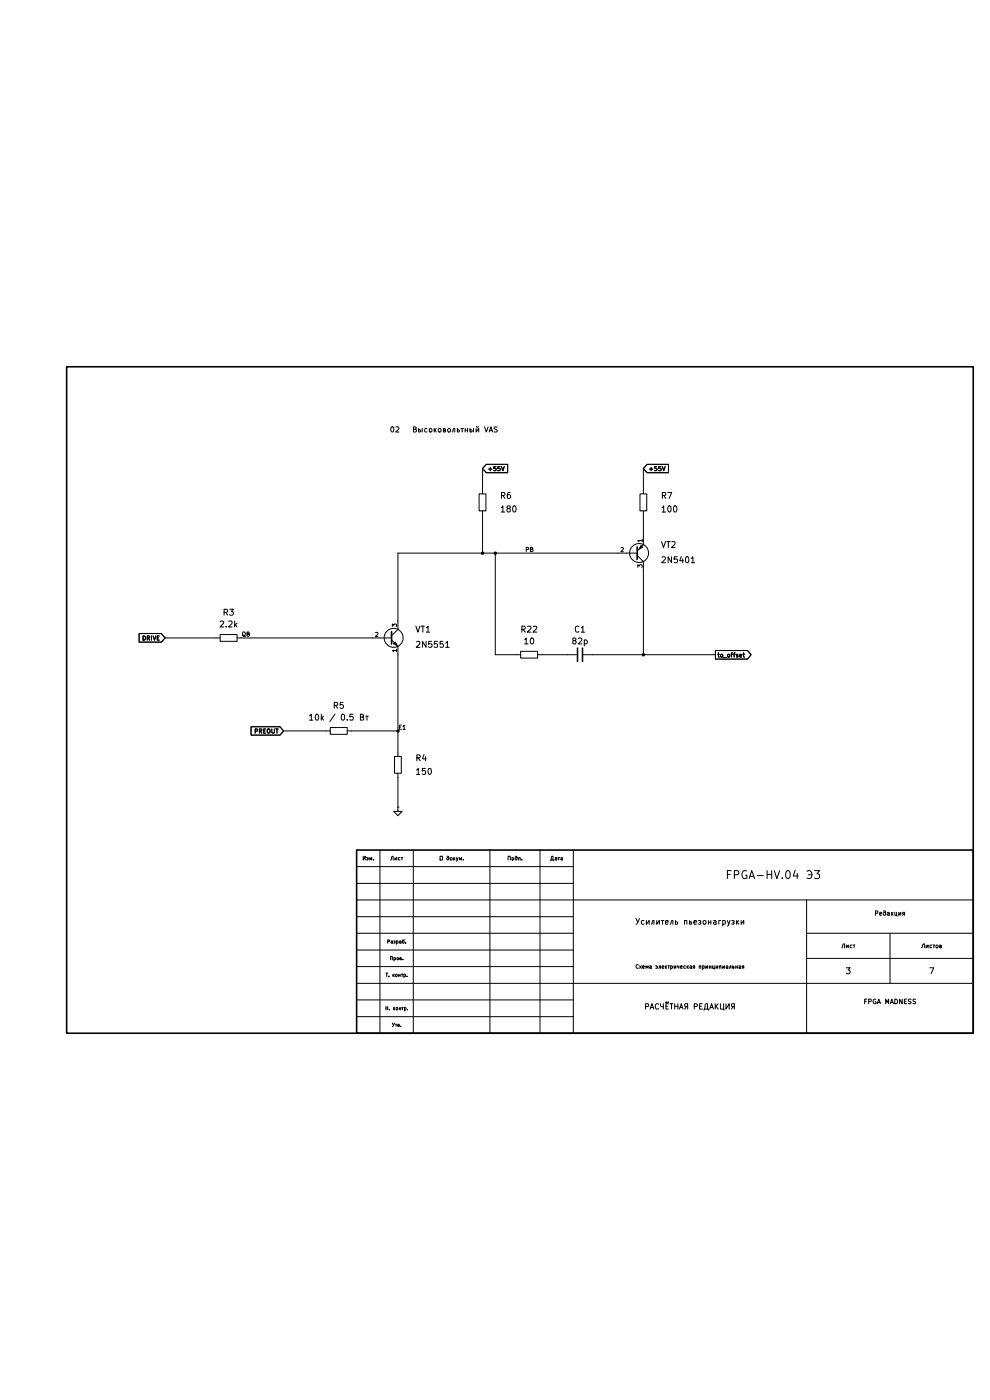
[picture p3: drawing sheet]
(kicad_sch
 (version 20260306)
 (generator "eeschema")
 (generator_version "10.0")
 (paper "A4")
 (lib_symbols
  (symbol "Device:C"
   (pin_numbers (hide yes))
   (pin_names
    (offset 0.254)) (exclude_from_sim no) (in_bom yes) (on_board yes)
   (in_pos_files yes)
   (duplicate_pin_numbers_are_jumpers no)
   (property "Reference" "C" (at 0.635 2.54 0) (show_name no) (do_not_autoplace no) (effects (font (size 1.27 1.27)) (justify left)))
   (property "Value" "C" (at 0.635 -2.54 0) (show_name no) (do_not_autoplace no) (effects (font (size 1.27 1.27)) (justify left)))
   (property "Footprint" "" (at 0.9652 -3.81 0) (show_name no) (do_not_autoplace no) (hide yes) (effects (font (size 1.27 1.27))))
   (property "Datasheet" "" (at 0 0 0) (show_name no) (do_not_autoplace no) (hide yes) (effects (font (size 1.27 1.27))))
   (property "Description" "Unpolarized capacitor" (at 0 0 0) (show_name no) (do_not_autoplace no) (hide yes) (effects (font (size 1.27 1.27))))
   (symbol "C_0_1"
    (polyline (pts (xy -2.032 0.762) (xy 2.032 0.762)) (stroke (width 0.508) (type default)) (fill (type none)))
    (polyline (pts (xy -2.032 -0.762) (xy 2.032 -0.762)) (stroke (width 0.508) (type default)) (fill (type none))))
   (symbol "C_1_1"
    (pin passive line (at 0 3.81 270) (length 2.794) (name "" (effects (font (size 1.27 1.27)))) (number "1" (effects (font (size 1.27 1.27)))))
    (pin passive line (at 0 -3.81 90) (length 2.794) (name "" (effects (font (size 1.27 1.27)))) (number "2" (effects (font (size 1.27 1.27))))))
   (embedded_fonts no))
  (symbol "Device:R"
   (pin_numbers (hide yes))
   (pin_names
    (offset 0)) (exclude_from_sim no) (in_bom yes) (on_board yes)
   (in_pos_files yes)
   (duplicate_pin_numbers_are_jumpers no)
   (property "Reference" "R" (at 2.032 0 90) (show_name no) (do_not_autoplace no) (effects (font (size 1.27 1.27))))
   (property "Value" "R" (at 0 0 90) (show_name no) (do_not_autoplace no) (effects (font (size 1.27 1.27))))
   (property "Footprint" "" (at -1.778 0 90) (show_name no) (do_not_autoplace no) (hide yes) (effects (font (size 1.27 1.27))))
   (property "Datasheet" "" (at 0 0 0) (show_name no) (do_not_autoplace no) (hide yes) (effects (font (size 1.27 1.27))))
   (property "Description" "Resistor" (at 0 0 0) (show_name no) (do_not_autoplace no) (hide yes) (effects (font (size 1.27 1.27))))
   (symbol "R_0_1"
    (rectangle (start -1.016 -2.54) (end 1.016 2.54) (stroke (width 0.254) (type default)) (fill (type none))))
   (symbol "R_1_1"
    (pin passive line (at 0 3.81 270) (length 1.27) (name "" (effects (font (size 1.27 1.27)))) (number "1" (effects (font (size 1.27 1.27)))))
    (pin passive line (at 0 -3.81 90) (length 1.27) (name "" (effects (font (size 1.27 1.27)))) (number "2" (effects (font (size 1.27 1.27))))))
   (embedded_fonts no))
  (symbol "Local:Q_PNP_EBC_UP"
   (pin_names
    (offset 0) (hide yes)) (exclude_from_sim no) (in_bom yes) (on_board yes)
   (in_pos_files yes)
   (duplicate_pin_numbers_are_jumpers no)
   (property "Reference" "Q" (at 5.08 -1.27 0) (show_name no) (do_not_autoplace no) (effects (font (size 1.27 1.27)) (justify left)))
   (property "Value" "Q_PNP_EBC" (at 5.08 1.27 0) (show_name no) (do_not_autoplace no) (effects (font (size 1.27 1.27)) (justify left)))
   (property "Footprint" "" (at 5.08 -2.54 0) (show_name no) (do_not_autoplace no) (hide yes) (effects (font (size 1.27 1.27))))
   (property "Datasheet" "" (at 0 0 0) (show_name no) (do_not_autoplace no) (hide yes) (effects (font (size 1.27 1.27))))
   (property "Description" "PNP transistor, emitter/base/collector" (at 0 0 0) (show_name no) (do_not_autoplace no) (hide yes) (effects (font (size 1.27 1.27))))
   (property "Sim.Device" "PNP" (at 0 0 0) (show_name no) (do_not_autoplace no) (hide yes) (effects (font (size 1.27 1.27))))
   (property "Sim.Pins" "1=E 2=B 3=C" (at 0 0 0) (show_name no) (do_not_autoplace no) (hide yes) (effects (font (size 1.27 1.27))))
   (symbol "Q_PNP_EBC_UP_0_1"
    (polyline (pts (xy -2.54 0) (xy 0.635 0)) (stroke (width 0) (type default)) (fill (type none)))
    (polyline (pts (xy 0.635 0.635) (xy 2.54 2.54)) (stroke (width 0) (type default)) (fill (type none)))
    (polyline (pts (xy 0.635 -0.635) (xy 2.54 -2.54)) (stroke (width 0) (type default)) (fill (type none)))
    (polyline (pts (xy 0.635 -1.905) (xy 0.635 1.905)) (stroke (width 0.508) (type default)) (fill (type none)))
    (circle (center 1.27 0) (radius 2.8194) (stroke (width 0.254) (type default)) (fill (type none)))
    (polyline (pts (xy 2.286 1.778) (xy 1.778 2.286) (xy 1.27 1.27) (xy 2.286 1.778)) (stroke (width 0) (type default)) (fill (type outline))))
   (symbol "Q_PNP_EBC_UP_1_1"
    (pin passive line (at 2.54 5.08 270) (length 2.54) (name "E" (effects (font (size 1.27 1.27)))) (number "1" (effects (font (size 1.27 1.27)))))
    (pin input line (at -5.08 0 0) (length 2.54) (name "B" (effects (font (size 1.27 1.27)))) (number "2" (effects (font (size 1.27 1.27)))))
    (pin passive line (at 2.54 -5.08 90) (length 2.54) (name "C" (effects (font (size 1.27 1.27)))) (number "3" (effects (font (size 1.27 1.27))))))
   (embedded_fonts no))
  (symbol "Transistor_BJT:Q_NPN_EBC"
   (pin_names
    (offset 0) (hide yes)) (exclude_from_sim no) (in_bom yes) (on_board yes)
   (in_pos_files yes)
   (duplicate_pin_numbers_are_jumpers no)
   (property "Reference" "Q" (at 5.08 1.27 0) (show_name no) (do_not_autoplace no) (effects (font (size 1.27 1.27)) (justify left)))
   (property "Value" "Q_NPN_EBC" (at 5.08 -1.27 0) (show_name no) (do_not_autoplace no) (effects (font (size 1.27 1.27)) (justify left)))
   (property "Footprint" "" (at 5.08 2.54 0) (show_name no) (do_not_autoplace no) (hide yes) (effects (font (size 1.27 1.27))))
   (property "Datasheet" "" (at 0 0 0) (show_name no) (do_not_autoplace no) (hide yes) (effects (font (size 1.27 1.27))))
   (property "Description" "NPN transistor, emitter/base/collector" (at 0 0 0) (show_name no) (do_not_autoplace no) (hide yes) (effects (font (size 1.27 1.27))))
   (property "Sim.Device" "NPN" (at 0 0 0) (show_name no) (do_not_autoplace no) (hide yes) (effects (font (size 1.27 1.27))))
   (property "Sim.Pins" "1=E 2=B 3=C" (at 0 0 0) (show_name no) (do_not_autoplace no) (hide yes) (effects (font (size 1.27 1.27))))
   (symbol "Q_NPN_EBC_0_1"
    (polyline (pts (xy -2.54 0) (xy 0.635 0)) (stroke (width 0) (type default)) (fill (type none)))
    (polyline (pts (xy 0.635 1.905) (xy 0.635 -1.905)) (stroke (width 0.508) (type default)) (fill (type none)))
    (circle (center 1.27 0) (radius 2.8194) (stroke (width 0.254) (type default)) (fill (type none))))
   (symbol "Q_NPN_EBC_1_1"
    (polyline (pts (xy 0.635 0.635) (xy 2.54 2.54)) (stroke (width 0) (type default)) (fill (type none)))
    (polyline (pts (xy 0.635 -0.635) (xy 2.54 -2.54)) (stroke (width 0) (type default)) (fill (type none)))
    (polyline (pts (xy 1.27 -1.778) (xy 1.778 -1.27) (xy 2.286 -2.286) (xy 1.27 -1.778)) (stroke (width 0) (type default)) (fill (type outline)))
    (pin passive line (at 2.54 -5.08 90) (length 2.54) (name "E" (effects (font (size 1.27 1.27)))) (number "1" (effects (font (size 1.27 1.27)))))
    (pin input line (at -5.08 0 0) (length 2.54) (name "B" (effects (font (size 1.27 1.27)))) (number "2" (effects (font (size 1.27 1.27)))))
    (pin passive line (at 2.54 5.08 270) (length 2.54) (name "C" (effects (font (size 1.27 1.27)))) (number "3" (effects (font (size 1.27 1.27))))))
   (embedded_fonts no))
  (symbol "power:GND"
   (power global)
   (pin_numbers (hide yes))
   (pin_names
    (offset 0) (hide yes)) (exclude_from_sim no) (in_bom yes) (on_board yes)
   (in_pos_files yes)
   (duplicate_pin_numbers_are_jumpers no)
   (property "Reference" "#PWR" (at 0 -6.35 0) (show_name no) (do_not_autoplace no) (hide yes) (effects (font (size 1.27 1.27))))
   (property "Value" "GND" (at 0 -3.81 0) (show_name no) (do_not_autoplace no) (effects (font (size 1.27 1.27))))
   (property "Footprint" "" (at 0 0 0) (show_name no) (do_not_autoplace no) (hide yes) (effects (font (size 1.27 1.27))))
   (property "Datasheet" "" (at 0 0 0) (show_name no) (do_not_autoplace no) (hide yes) (effects (font (size 1.27 1.27))))
   (property "Description" "Power symbol creates a global label with name \"GND\" , ground" (at 0 0 0) (show_name no) (do_not_autoplace no) (hide yes) (effects (font (size 1.27 1.27))))
   (symbol "GND_0_1"
    (polyline (pts (xy 0 0) (xy 0 -1.27) (xy 1.27 -1.27) (xy 0 -2.54) (xy -1.27 -1.27) (xy 0 -1.27)) (stroke (width 0) (type default)) (fill (type none))))
   (symbol "GND_1_1"
    (pin power_in line (at 0 0 270) (length 0) (name "" (effects (font (size 1.27 1.27)))) (number "1" (effects (font (size 1.27 1.27))))))
   (embedded_fonts no)))
 (text "02   Высоковольтный VAS"
  (exclude_from_sim no)
  (at 116.84 24.13 0)
  (effects (font (size 1.6 1.6)) (justify left)))
 (junction
  (at 193.04 91.44)
  (diameter 0)
  (color 0 0 0 0))
 (junction
  (at 148.59 60.96)
  (diameter 0)
  (color 0 0 0 0))
 (junction
  (at 144.78 60.96)
  (diameter 0)
  (color 0 0 0 0))
 (junction
  (at 119.38 114.3)
  (diameter 0)
  (color 0 0 0 0))
 (wire
  (pts (xy 144.78 49.53) (xy 144.78 60.96))
  (stroke (width 0) (type default)))
 (wire
  (pts (xy 144.78 41.91) (xy 144.78 35.56))
  (stroke (width 0) (type default)))
 (wire
  (pts (xy 148.59 60.96) (xy 148.59 91.44))
  (stroke (width 0) (type default)))
 (wire
  (pts (xy 119.38 114.3) (xy 119.38 120.65))
  (stroke (width 0) (type default)))
 (wire
  (pts (xy 162.56 91.44) (xy 170.18 91.44))
  (stroke (width 0) (type default)))
 (wire
  (pts (xy 148.59 60.96) (xy 144.78 60.96))
  (stroke (width 0) (type default)))
 (wire
  (pts (xy 148.59 91.44) (xy 154.94 91.44))
  (stroke (width 0) (type default)))
 (wire
  (pts (xy 119.38 128.27) (xy 119.38 137.16))
  (stroke (width 0) (type default)))
 (wire
  (pts (xy 193.04 49.53) (xy 193.04 55.88))
  (stroke (width 0) (type default)))
 (wire
  (pts (xy 193.04 91.44) (xy 214.63 91.44))
  (stroke (width 0) (type default)))
 (wire
  (pts (xy 148.59 60.96) (xy 185.42 60.96))
  (stroke (width 0) (type default)))
 (wire
  (pts (xy 105.41 114.3) (xy 119.38 114.3))
  (stroke (width 0) (type default)))
 (wire
  (pts (xy 119.38 91.44) (xy 119.38 114.3))
  (stroke (width 0) (type default)))
 (wire
  (pts (xy 119.38 81.28) (xy 119.38 60.96))
  (stroke (width 0) (type default)))
 (wire
  (pts (xy 72.39 86.36) (xy 111.76 86.36))
  (stroke (width 0) (type default)))
 (wire
  (pts (xy 193.04 41.91) (xy 193.04 35.56))
  (stroke (width 0) (type default)))
 (wire
  (pts (xy 119.38 60.96) (xy 144.78 60.96))
  (stroke (width 0) (type default)))
 (wire
  (pts (xy 85.09 114.3) (xy 97.79 114.3))
  (stroke (width 0) (type default)))
 (wire
  (pts (xy 177.8 91.44) (xy 193.04 91.44))
  (stroke (width 0) (type default)))
 (wire
  (pts (xy 193.04 66.04) (xy 193.04 91.44))
  (stroke (width 0) (type default)))
 (wire
  (pts (xy 49.53 86.36) (xy 64.77 86.36))
  (stroke (width 0) (type default)))
 (label "QB"
  (at 72.39 86.36 0)
  (effects (font (size 1.27 1.27)) (justify left bottom)))
 (label "PB"
  (at 157.48 60.96 0)
  (effects (font (size 1.27 1.27)) (justify left bottom)))
 (label "E1"
  (at 119.38 114.3 0)
  (effects (font (size 1.27 1.27)) (justify left bottom)))
 (global_label "+55V"
  (shape input)
  (at 193.04 35.56 0)
  (effects (font (size 1.27 1.27)) (justify left))
  (property "Intersheetrefs" "${INTERSHEET_REFS}" (at 193.04 35.56 0) (hide yes) (show_name no) (do_not_autoplace no) (effects (font (size 1.27 1.27)))))
 (global_label "DRIVE"
  (shape input)
  (at 49.53 86.36 180)
  (fields_autoplaced yes)
  (effects (font (size 1.27 1.27)) (justify right))
  (property "Intersheetrefs" "${INTERSHEET_REFS}" (at 41.1624 86.36 0) (hide yes) (show_name no) (do_not_autoplace no) (effects (font (size 1.27 1.27)) (justify right))))
 (global_label "PREOUT"
  (shape input)
  (at 85.09 114.3 180)
  (effects (font (size 1.27 1.27)) (justify right))
  (property "Intersheetrefs" "${INTERSHEET_REFS}" (at 85.09 114.3 0) (hide yes) (show_name no) (do_not_autoplace no) (effects (font (size 1.27 1.27)))))
 (global_label "+55V"
  (shape input)
  (at 144.78 35.56 0)
  (effects (font (size 1.27 1.27)) (justify left))
  (property "Intersheetrefs" "${INTERSHEET_REFS}" (at 144.78 35.56 0) (hide yes) (show_name no) (do_not_autoplace no) (effects (font (size 1.27 1.27)))))
 (global_label "to_offset"
  (shape output)
  (at 214.63 91.44 0)
  (fields_autoplaced yes)
  (effects (font (size 1.27 1.27)) (justify left))
  (property "Intersheetrefs" "${INTERSHEET_REFS}" (at 225.9003 91.44 0) (hide yes) (show_name no) (do_not_autoplace no) (effects (font (size 1.27 1.27)) (justify left))))
 (symbol
  (lib_id "power:GND")
  (at 119.38 137.16 0)
  (unit 1)
  (body_style 1)
  (exclude_from_sim no)
  (in_bom yes)
  (on_board yes)
  (in_pos_files yes)
  (dnp no)
  (property "Reference" "#PWR03" (at 119.38 127 0) (hide yes) (show_name no) (do_not_autoplace no) (effects (font (size 1.8 1.8))))
  (property "Value" "GND" (at 119.38 130.81 0) (hide yes) (show_name no) (do_not_autoplace no) (effects (font (size 1.8 1.8))))
  (property "Footprint" "" (at 119.38 137.16 0) (hide yes) (show_name no) (do_not_autoplace no) (effects (font (size 1.8 1.8))))
  (property "Datasheet" "" (at 119.38 137.16 0) (hide yes) (show_name no) (do_not_autoplace no) (effects (font (size 1.8 1.8))))
  (property "Description" "" (at 119.38 137.16 0) (show_name no) (do_not_autoplace no) (effects (font (size 1.27 1.27))))
  (pin "1"))
 (symbol
  (lib_id "Device:R")
  (at 193.04 45.72 0)
  (unit 1)
  (body_style 1)
  (exclude_from_sim no)
  (in_bom yes)
  (on_board yes)
  (in_pos_files yes)
  (dnp no)
  (property "Reference" "R7" (at 198.12 43.688 0) (show_name no) (do_not_autoplace no) (effects (font (size 1.8 1.8)) (justify left)))
  (property "Value" "100" (at 198.12 47.752 0) (show_name no) (do_not_autoplace no) (effects (font (size 1.8 1.8)) (justify left)))
  (property "Footprint" "" (at 193.04 45.72 0) (hide yes) (show_name no) (do_not_autoplace no) (effects (font (size 1.8 1.8))))
  (property "Datasheet" "" (at 193.04 45.72 0) (hide yes) (show_name no) (do_not_autoplace no) (effects (font (size 1.8 1.8))))
  (property "Description" "" (at 193.04 45.72 0) (show_name no) (do_not_autoplace no) (effects (font (size 1.27 1.27))))
  (pin "1")
  (pin "2"))
 (symbol
  (lib_id "Device:R")
  (at 158.75 91.44 90)
  (unit 1)
  (body_style 1)
  (exclude_from_sim no)
  (in_bom yes)
  (on_board yes)
  (in_pos_files yes)
  (dnp no)
  (property "Reference" "R22" (at 158.75 83.82 90) (show_name no) (do_not_autoplace no) (effects (font (size 1.8 1.8))))
  (property "Value" "10" (at 158.75 87.376 90) (show_name no) (do_not_autoplace no) (effects (font (size 1.8 1.8))))
  (property "Footprint" "" (at 158.75 91.44 0) (hide yes) (show_name no) (do_not_autoplace no) (effects (font (size 1.8 1.8))))
  (property "Datasheet" "" (at 158.75 91.44 0) (hide yes) (show_name no) (do_not_autoplace no) (effects (font (size 1.8 1.8))))
  (property "Description" "" (at 158.75 91.44 0) (show_name no) (do_not_autoplace no) (effects (font (size 1.27 1.27))))
  (pin "1")
  (pin "2"))
 (symbol
  (lib_id "Device:R")
  (at 101.6 114.3 270)
  (unit 1)
  (body_style 1)
  (exclude_from_sim no)
  (in_bom yes)
  (on_board yes)
  (in_pos_files yes)
  (dnp no)
  (property "Reference" "R5" (at 101.6 106.68 270) (show_name no) (do_not_autoplace no) (effects (font (size 1.8 1.8))))
  (property "Value" "10k / 0.5 Вт" (at 101.6 110.236 270) (show_name no) (do_not_autoplace no) (effects (font (size 1.8 1.8))))
  (property "Footprint" "" (at 101.6 114.3 0) (hide yes) (show_name no) (do_not_autoplace no) (effects (font (size 1.8 1.8))))
  (property "Datasheet" "" (at 101.6 114.3 0) (hide yes) (show_name no) (do_not_autoplace no) (effects (font (size 1.8 1.8))))
  (property "Description" "" (at 101.6 114.3 0) (show_name no) (do_not_autoplace no) (effects (font (size 1.27 1.27))))
  (pin "1")
  (pin "2"))
 (symbol
  (lib_id "Local:Q_PNP_EBC_UP")
  (at 190.5 60.96 0)
  (unit 1)
  (body_style 1)
  (exclude_from_sim no)
  (in_bom yes)
  (on_board yes)
  (in_pos_files yes)
  (dnp no)
  (property "Reference" "VT2" (at 198.12 58.42 0) (show_name no) (do_not_autoplace no) (effects (font (size 1.8 1.8)) (justify left)))
  (property "Value" "2N5401" (at 198.12 62.992 0) (show_name no) (do_not_autoplace no) (effects (font (size 1.8 1.8)) (justify left)))
  (property "Footprint" "" (at 190.5 60.96 0) (hide yes) (show_name no) (do_not_autoplace no) (effects (font (size 1.8 1.8))))
  (property "Datasheet" "" (at 190.5 60.96 0) (hide yes) (show_name no) (do_not_autoplace no) (effects (font (size 1.8 1.8))))
  (property "Description" "" (at 190.5 60.96 0) (show_name no) (do_not_autoplace no) (effects (font (size 1.27 1.27))))
  (pin "1")
  (pin "2")
  (pin "3"))
 (symbol
  (lib_id "Device:R")
  (at 119.38 124.46 0)
  (unit 1)
  (body_style 1)
  (exclude_from_sim no)
  (in_bom yes)
  (on_board yes)
  (in_pos_files yes)
  (dnp no)
  (property "Reference" "R4" (at 124.46 122.428 0) (show_name no) (do_not_autoplace no) (effects (font (size 1.8 1.8)) (justify left)))
  (property "Value" "150" (at 124.46 126.492 0) (show_name no) (do_not_autoplace no) (effects (font (size 1.8 1.8)) (justify left)))
  (property "Footprint" "" (at 119.38 124.46 0) (hide yes) (show_name no) (do_not_autoplace no) (effects (font (size 1.8 1.8))))
  (property "Datasheet" "" (at 119.38 124.46 0) (hide yes) (show_name no) (do_not_autoplace no) (effects (font (size 1.8 1.8))))
  (property "Description" "" (at 119.38 124.46 0) (show_name no) (do_not_autoplace no) (effects (font (size 1.27 1.27))))
  (pin "1")
  (pin "2"))
 (symbol
  (lib_id "Device:R")
  (at 68.58 86.36 90)
  (unit 1)
  (body_style 1)
  (exclude_from_sim no)
  (in_bom yes)
  (on_board yes)
  (in_pos_files yes)
  (dnp no)
  (property "Reference" "R3" (at 68.58 78.74 90) (show_name no) (do_not_autoplace no) (effects (font (size 1.8 1.8))))
  (property "Value" "2.2k" (at 68.58 82.296 90) (show_name no) (do_not_autoplace no) (effects (font (size 1.8 1.8))))
  (property "Footprint" "" (at 68.58 86.36 0) (hide yes) (show_name no) (do_not_autoplace no) (effects (font (size 1.8 1.8))))
  (property "Datasheet" "" (at 68.58 86.36 0) (hide yes) (show_name no) (do_not_autoplace no) (effects (font (size 1.8 1.8))))
  (property "Description" "" (at 68.58 86.36 0) (show_name no) (do_not_autoplace no) (effects (font (size 1.27 1.27))))
  (pin "1")
  (pin "2"))
 (symbol
  (lib_id "Device:R")
  (at 144.78 45.72 0)
  (unit 1)
  (body_style 1)
  (exclude_from_sim no)
  (in_bom yes)
  (on_board yes)
  (in_pos_files yes)
  (dnp no)
  (property "Reference" "R6" (at 149.86 43.688 0) (show_name no) (do_not_autoplace no) (effects (font (size 1.8 1.8)) (justify left)))
  (property "Value" "180" (at 149.86 47.752 0) (show_name no) (do_not_autoplace no) (effects (font (size 1.8 1.8)) (justify left)))
  (property "Footprint" "" (at 144.78 45.72 0) (hide yes) (show_name no) (do_not_autoplace no) (effects (font (size 1.8 1.8))))
  (property "Datasheet" "" (at 144.78 45.72 0) (hide yes) (show_name no) (do_not_autoplace no) (effects (font (size 1.8 1.8))))
  (property "Description" "" (at 144.78 45.72 0) (show_name no) (do_not_autoplace no) (effects (font (size 1.27 1.27))))
  (pin "1")
  (pin "2"))
 (symbol
  (lib_id "Device:C")
  (at 173.99 91.44 90)
  (unit 1)
  (body_style 1)
  (exclude_from_sim no)
  (in_bom yes)
  (on_board yes)
  (in_pos_files yes)
  (dnp no)
  (property "Reference" "C1" (at 173.99 83.82 90) (show_name no) (do_not_autoplace no) (effects (font (size 1.8 1.8))))
  (property "Value" "82p" (at 173.99 87.376 90) (show_name no) (do_not_autoplace no) (effects (font (size 1.8 1.8))))
  (property "Footprint" "" (at 173.99 91.44 0) (hide yes) (show_name no) (do_not_autoplace no) (effects (font (size 1.8 1.8))))
  (property "Datasheet" "" (at 173.99 91.44 0) (hide yes) (show_name no) (do_not_autoplace no) (effects (font (size 1.8 1.8))))
  (property "Description" "" (at 173.99 91.44 0) (show_name no) (do_not_autoplace no) (effects (font (size 1.27 1.27))))
  (pin "1")
  (pin "2"))
 (symbol
  (lib_id "Transistor_BJT:Q_NPN_EBC")
  (at 116.84 86.36 0)
  (unit 1)
  (body_style 1)
  (exclude_from_sim no)
  (in_bom yes)
  (on_board yes)
  (in_pos_files yes)
  (dnp no)
  (property "Reference" "VT1" (at 124.46 83.82 0) (show_name no) (do_not_autoplace no) (effects (font (size 1.8 1.8)) (justify left)))
  (property "Value" "2N5551" (at 124.46 88.392 0) (show_name no) (do_not_autoplace no) (effects (font (size 1.8 1.8)) (justify left)))
  (property "Footprint" "" (at 116.84 86.36 0) (hide yes) (show_name no) (do_not_autoplace no) (effects (font (size 1.8 1.8))))
  (property "Datasheet" "" (at 116.84 86.36 0) (hide yes) (show_name no) (do_not_autoplace no) (effects (font (size 1.8 1.8))))
  (property "Description" "" (at 116.84 86.36 0) (show_name no) (do_not_autoplace no) (effects (font (size 1.27 1.27))))
  (pin "1")
  (pin "2")
  (pin "3")))
